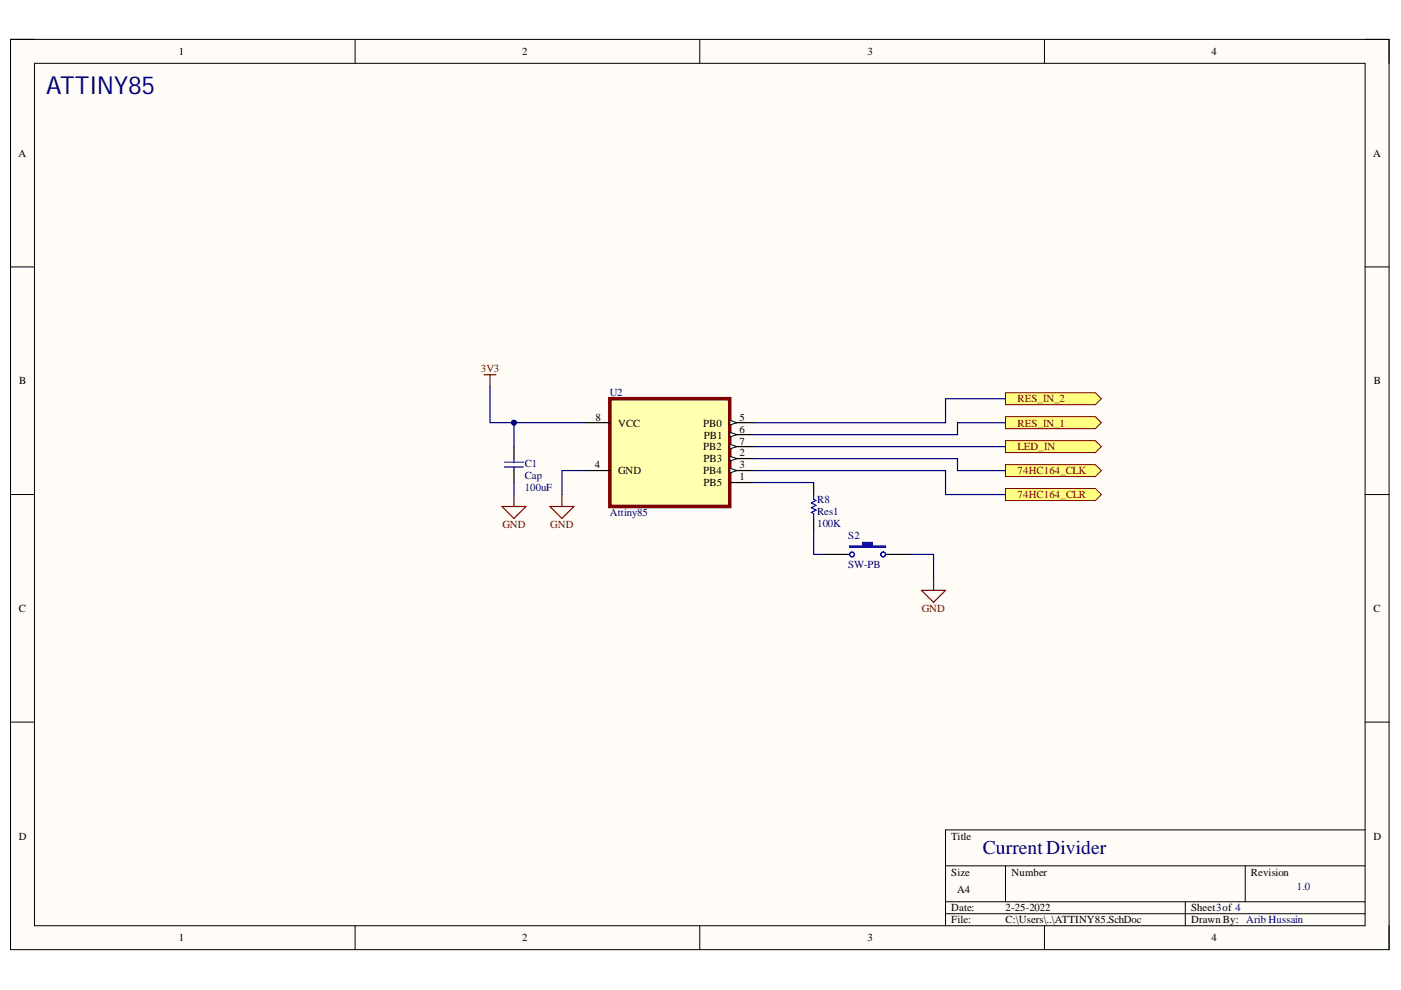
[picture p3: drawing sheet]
<svg xmlns="http://www.w3.org/2000/svg" width="297mm" height="210mm" viewBox="0 0 297 210" stroke-linecap="round" stroke-linejoin="round" font-family="sans-serif">
<path d="M2.2 8.4h292.3v192.9h-292.3z" fill-rule="evenodd" fill="#fffcf8"/>
<path d="M2.2 8.4h292.3v192.9h-292.3z" fill="none" stroke="#000" stroke-width=".21"/>
<path d="M7.3 13.4h282.1v182.9h-282.1z" fill-rule="evenodd" fill="#fffcf8"/>
<g fill="none" stroke="#000" stroke-width=".21">
<path d="M2.2 8.3h5.1M7.3 13.4h282.1v182.9h-282.1zM75.3 8.3v5.1M148.4 8.3v5.1M221.4 8.4v5M289.4 8.4h5.1v5M2.2 56.6h5.1M289.4 56.6h5.1M2.2 104.9h5.1M289.4 104.9h5.1M2.2 153.1h5.1M289.4 153.1h5.1"/>
<path d="M289.4 176h-88.9v20.3M75.3 196.3v5M148.4 196.3v5M200.5 183.6h88.9M200.5 191.2h88.9M200.5 193.7h88.9M213.2 183.6v7.6M221.4 196.3v5M251.3 191.2v5.1M264 183.6v7.6M294.5 196.3v5"/>
</g>
<path d="M129.3 84.5h25.4v22.9h-25.4z" fill-rule="evenodd" fill="#ffffb0"/>
<path d="M129.3 84.5h25.4v22.9h-25.4z" fill="none" stroke="#800000" stroke-width=".76"/>
<path d="M124.2 89.6h5.1M124.2 99.8h5.1M154.7 89.6h5.1" fill="none" stroke="#000" stroke-width=".25"/>
<path d="M154.7 89.1l1.5 .5-1.5 .5z" fill="#f8fcff"/>
<path d="M154.7 89.1l1.5 .5-1.5 .5z" fill="none" stroke="#000" stroke-width=".21"/>
<path d="M154.7 92.2h5.1" fill="none" stroke="#000" stroke-width=".25"/>
<path d="M154.7 91.6l1.5 .6-1.5 .5z" fill="#f8fcff"/>
<path d="M154.7 91.6l1.5 .6-1.5 .5z" fill="none" stroke="#000" stroke-width=".21"/>
<path d="M154.7 94.7h5.1" fill="none" stroke="#000" stroke-width=".25"/>
<path d="M154.7 94.2l1.5 .5-1.5 .5z" fill="#f8fcff"/>
<path d="M154.7 94.2l1.5 .5-1.5 .5z" fill="none" stroke="#000" stroke-width=".21"/>
<path d="M154.7 97.2h5.1" fill="none" stroke="#000" stroke-width=".25"/>
<path d="M154.7 96.7l1.5 .5-1.5 .5z" fill="#f8fcff"/>
<path d="M154.7 96.7l1.5 .5-1.5 .5z" fill="none" stroke="#000" stroke-width=".21"/>
<path d="M154.7 99.8h5.1" fill="none" stroke="#000" stroke-width=".25"/>
<path d="M154.7 99.3l1.5 .5-1.5 .5z" fill="#f8fcff"/>
<path d="M154.7 99.3l1.5 .5-1.5 .5z" fill="none" stroke="#000" stroke-width=".21"/>
<path d="M109 94.7v2.5M109 99.8v2.5M154.7 102.3h5.1" fill="none" stroke="#000" stroke-width=".25"/>
<path d="M102.6 79.5h2.6M103.9 79.5v2.5M106.4 107.4h5.1l-2.5 2.5zM109 104.9v2.5M116.6 107.4h5.1l-2.6 2.5zM119.1 104.9v2.5" fill="none" stroke="#800000" stroke-width=".25"/>
<path d="M106.9 98h4.1M106.9 99h4.1M109 97.2v.8M109 99v.8" fill="none" stroke="#00f" stroke-width=".25"/>
<path d="M213.2 93.4h19l1.3 1.3-1.3 1.3h-19z" fill-rule="evenodd" fill="#ffff80"/>
<path d="M213.2 93.4h19l1.3 1.3-1.3 1.3h-19z" fill="none" stroke="#800000" stroke-width=".21"/>
<path d="M213.2 98.5h19l1.3 1.3-1.3 1.2h-19z" fill-rule="evenodd" fill="#ffff80"/>
<path d="M213.2 98.5h19l1.3 1.3-1.3 1.2h-19z" fill="none" stroke="#800000" stroke-width=".21"/>
<path d="M213.2 103.6h19l1.3 1.3-1.3 1.2h-19z" fill-rule="evenodd" fill="#ffff80"/>
<path d="M213.2 103.6h19l1.3 1.3-1.3 1.2h-19z" fill="none" stroke="#800000" stroke-width=".21"/>
<path d="M175.1 117.5h5M187.8 117.5h5" fill="none" stroke="#000" stroke-width=".25"/>
<path d="M180.1 115.8h2.8v-.8h2.1v.8h2.8v.2h-7.7z" fill-rule="evenodd" fill="#00f"/>
<g fill="none" stroke="#00f" stroke-width=".25">
<path d="M172.5 104.9v1l.5 .2-1 .5 1 .5-1 .5 1 .6-1 .5 .5 .2v1M180.1 115.8h2.8v-.8h2.1v.8h2.8v.2h-7.7z"/>
<circle cx="180.6" cy="117.5" r=".51"/>
<circle cx="180.7" cy="117.5" r=".51"/>
<circle cx="187.3" cy="117.5" r=".51"/>
</g>
<path d="M195.4 125.2h5.1l-2.6 2.5zM197.9 122.6v2.6" fill="none" stroke="#800000" stroke-width=".25"/>
<path d="M172.5 102.3v2.6M172.5 109.9v2.6" fill="none" stroke="#000" stroke-width=".25"/>
<path d="M213.2 88.3h19l1.3 1.3-1.3 1.3h-19z" fill-rule="evenodd" fill="#ffff80"/>
<path d="M213.2 88.3h19l1.3 1.3-1.3 1.3h-19z" fill="none" stroke="#800000" stroke-width=".21"/>
<path d="M103.9 82v7.6h20.3M124.2 99.8h-5.1v5.1" fill="none" stroke="#000080" stroke-width=".25"/>
<circle cx="109" cy="89.6" r=".51" fill="#000080"/>
<circle cx="109" cy="89.6" r=".51" fill="none" stroke="#000080" stroke-width=".21"/>
<path d="M109 89.6v5.1" fill="none" stroke="#000080" stroke-width=".25"/>
<circle cx="109" cy="89.6" r=".51" fill="#000080"/>
<circle cx="109" cy="89.6" r=".51" fill="none" stroke="#000080" stroke-width=".21"/>
<path d="M159.8 94.7h53.4M213.2 89.6h-10.2v2.6h-43.2M109 102.3v2.6M159.8 102.3h12.7M172.5 112.5v5h2.6M192.8 117.5h5.1v5.1" fill="none" stroke="#000080" stroke-width=".25"/>
<path d="M213.2 83.3h19l1.3 1.2-1.3 1.3h-19z" fill-rule="evenodd" fill="#ffff80"/>
<path d="M213.2 83.3h19l1.3 1.2-1.3 1.3h-19z" fill="none" stroke="#800000" stroke-width=".21"/>
<path d="M159.8 97.2h43.2v2.6h10.2M159.8 99.8h40.7v5.1h12.7M213.2 84.5h-12.7v5.1h-40.7" fill="none" stroke="#000080" stroke-width=".25"/>
<text font-size="5.2" fill="#000080" x="9.8" y="19.9">ATTINY85</text>
<text font-size="4.1" fill="#000080" x="208.4" y="181.1">Current Divider</text>
<g font-size="2.3">
<text x="37.9" y="11.7">1</text>
<text x="110.7" y="11.7">2</text>
<text x="183.9" y="11.7">3</text>
<text x="256.8" y="11.7">4</text>
<text x="3.9" y="33.3">A</text>
<text x="291.1" y="33.3">A</text>
<text x="4.1" y="81.5">B</text>
<text x="291.3" y="81.5">B</text>
<text x="126.2" y="89.2">8</text>
<text x="156.8" y="89.2">5</text>
<text x="131" y="90.4">VCC</text>
<text x="149.1" y="90.4">PB0</text>
<text x="149.1" y="95.5">PB2</text>
<text x="149.2" y="93">PB1</text>
<text x="156.8" y="91.7">6</text>
<text x="156.8" y="94.2">7</text>
<text x="126.1" y="99.3">4</text>
<text x="131" y="100.6">GND</text>
<text x="149.1" y="100.6">PB4</text>
<text x="149.2" y="98.1">PB3</text>
<text x="156.8" y="96.8">2</text>
<text x="156.8" y="99.3">3</text>
<text x="156.8" y="101.9">1</text>
<text x="149.2" y="103.1">PB5</text>
<text x="4" y="129.8">C</text>
<text x="291.2" y="129.8">C</text>
<text x="4" y="178">D</text>
<text x="201.7" y="178">Title</text>
<text x="291.2" y="178">D</text>
<text x="201.7" y="185.6">Size</text>
<text x="214.5" y="185.6">Number</text>
<text x="265.2" y="185.6">Revision</text>
<text x="203" y="189.4">A4</text>
<text x="201.7" y="193.2">Date:</text>
<text x="201.7" y="195.8">File:</text>
<text x="213.2" y="193.2">2-25-2022</text>
<text x="213.2" y="195.8">C:\Users\..\ATTINY85.SchDoc</text>
<text x="252.5" y="193.2">Sheet3of 4</text>
<text x="252.5" y="195.8">Drawn By: Arib Hussain</text>
<text x="37.9" y="199.6">1</text>
<text x="110.7" y="199.6">2</text>
<text x="183.9" y="199.6">3</text>
<text x="256.8" y="199.6">4</text>
</g>
<g font-size="2.3" fill="#800000">
<text x="101.9" y="78.9">3V3</text>
<text x="215.7" y="85.3">RES_IN_2</text>
<text x="215.7" y="95.5">LED_IN</text>
<text x="215.7" y="90.4">RES_IN_1</text>
<text x="215.7" y="100.6">74HC164_CLK</text>
<text x="215.7" y="105.7">74HC164_CLR</text>
<text x="106.5" y="112">GND</text>
<text x="116.7" y="112">GND</text>
<text x="195.4" y="129.8">GND</text>
</g>
<g font-size="2.3" fill="#000080">
<text x="129.3" y="84">U2</text>
<text x="111.2" y="99.1">C1</text>
<text x="111.2" y="101.6">Cap</text>
<text x="111.2" y="104.1">100uF</text>
<text x="173.3" y="106.7">R8</text>
<text x="129.3" y="109.5">Attiny85</text>
<text x="173.3" y="111.7">100K</text>
<text x="173.3" y="109.2">Res1</text>
<text x="179.9" y="114.3">S2</text>
<text x="179.9" y="120.4">SW-PB</text>
<text x="275" y="188.7">1.0</text>
</g>
</svg>
